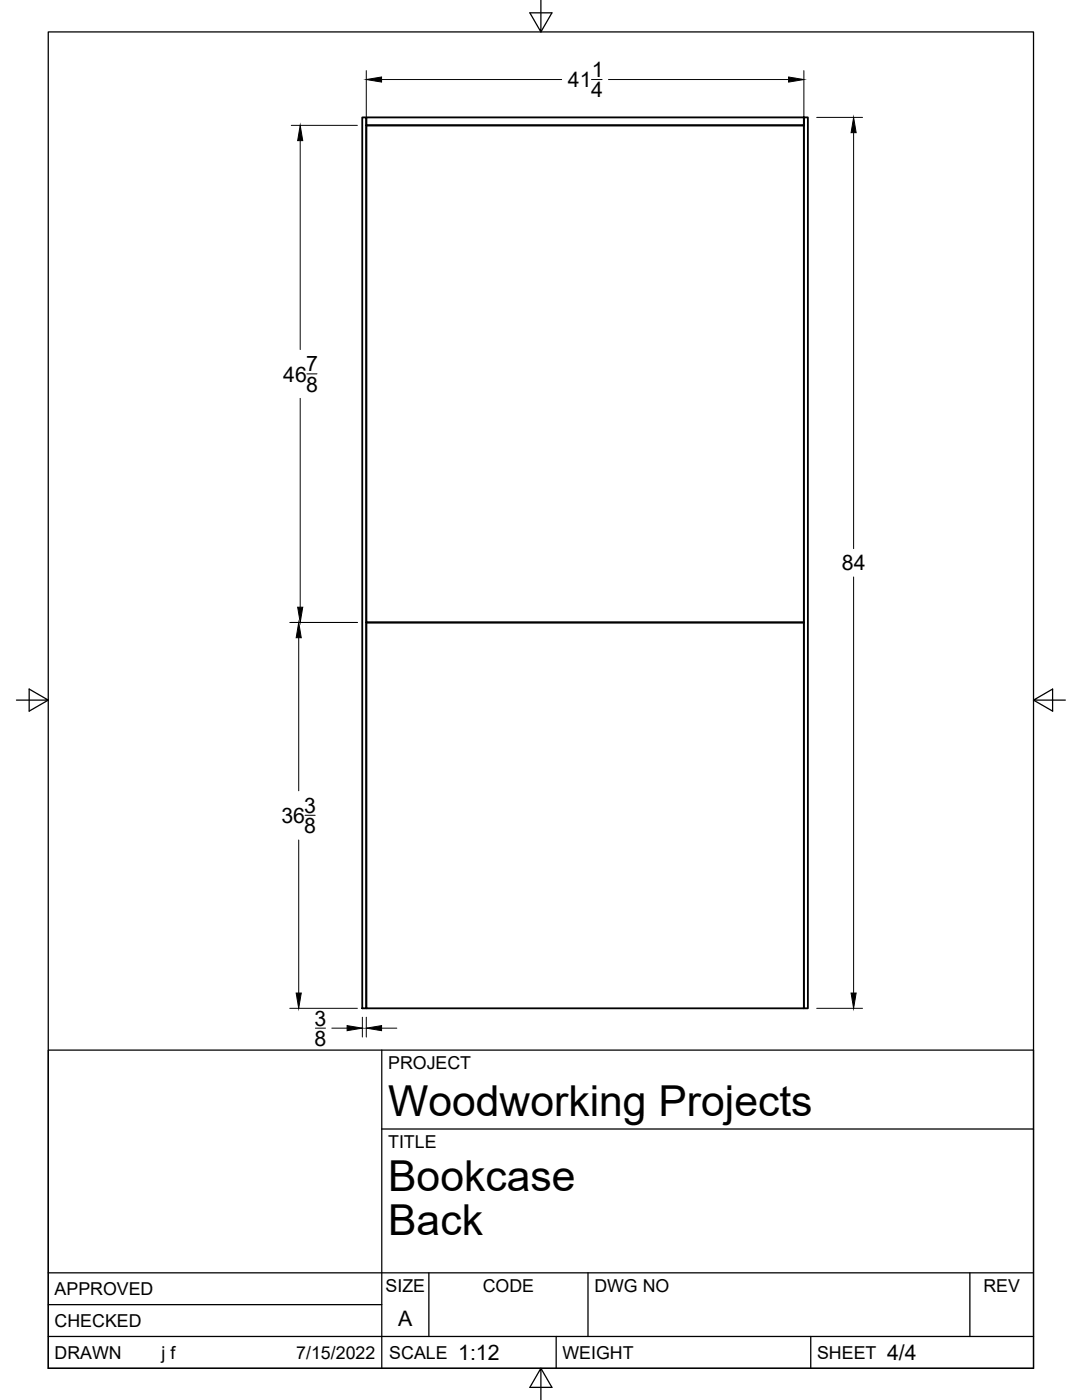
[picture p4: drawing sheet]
<svg xmlns="http://www.w3.org/2000/svg" width="216mm" height="279mm" viewBox="0 0 216 279" stroke-linecap="round" stroke-linejoin="round" font-family="sans-serif">
<!-- layer: Visible -->
<path d="M72.3 23.4h.8v177.8h-.8zM73.1 23.4h88.1v177.8h-.8v-177.8v1.6h-87.3zM73.1 25h87.3v99.2h-87.3zM73.1 124.2h87.3v77h-87.3z" fill="none" stroke="#000" stroke-width=".36"/>
<!-- layer: Border -->
<path d="M9.6 6.4h196.6v266.7h-196.6zM107.9 0v6.4l-2.2-3.8h4.4l-2.2 3.8M3.3 139.7h6.3l-3.8-2.2v4.4l3.8-2.2M206.2 139.7l3.8 2.2v-4.4l-3.8 2.2h6.4M107.9 273.1l2.2 3.8h-4.4l2.2-3.8v6.3" fill="none" stroke="#000" stroke-width=".25"/>
<!-- layer: Titleblock -->
<path d="M9.6 209.6h196.6v63.5h-196.6zM76.2 209.6v63.5M76.2 225.3h130M9.6 254h196.6M85.6 254v12.7M117.3 254v12.7M193.5 254v12.7M9.6 266.7h196.6M9.6 260.4h66.6M111 266.7v6.4M161.8 266.7v6.4" fill="none" stroke="#000" stroke-width=".25"/>
<!-- layer: Dimensions -->
<g fill="none" stroke="#000" stroke-width=".2">
<path d="M73.1 14.1v9.1M76.1 15.9h36M118 15.9h2.1M121.4 15.9h36M160.4 14.1v9.1M58.1 25h13.2M59.9 28.1v41.7M163 23.4h9.1M170.3 26.5v83M59.9 79.5v41.7M61.2 74.6h2M170.3 115.1v83.1"/>
<path d="M57.8 124.2h13.5M59.6 127.3v30.5M59.6 167.6v30.6M60.9 162.7h2M57.8 201.2h13.5M62.9 205.2h2M66.2 205.2h3.1M72.3 203v4M73.1 203v4M76.1 205.2h3.1M163 201.2h9.1"/>
</g>
<path d="M73.1 15.9l3-.5v1zM157.4 15.4l3 .5-3 .5zM59.9 25l.5 3.1h-1zM170.3 23.4l.5 3.1h-1zM59.6 124.2l.5 3.1h-1zM59.4 121.2h1l-.5 3zM59.1 198.2h1l-.5 3zM169.8 198.2h1l-.5 3zM69.3 204.7l3 .5-3 .5zM73.1 205.2l3-.5v1z" fill="#000" stroke="#000" stroke-width=".2"/>
<g font-size="8.5">
<text x="77.4" y="222.8">Woodworking Projects</text>
<text x="77.4" y="237.8">Bookcase</text>
<text x="77.4" y="246.4">Back</text>
</g>
<g font-size="4.3">
<text x="113.3" y="17.4">41</text>
<text x="118.1" y="15.4">1</text>
<text x="118" y="19.4">4</text>
<text x="56.5" y="76.1">46</text>
<text x="61.1" y="74.1">7</text>
<text x="61.1" y="78.2">8</text>
<text x="168" y="113.8">84</text>
<text x="56.2" y="164.2">36</text>
<text x="60.7" y="162.2">3</text>
<text x="60.7" y="166.3">8</text>
<text x="62.8" y="204.7">3</text>
<text x="62.8" y="208.8">8</text>
<text x="79.5" y="264.5">A</text>
<text x="91.4" y="271.4">1:12</text>
<text x="177" y="271.4">4/4</text>
</g>
<g font-size="3.5">
<text x="77.4" y="213.4">PROJECT</text>
<text x="77.4" y="229.1">TITLE</text>
<text x="76.9" y="257.8">SIZE</text>
<text x="96.3" y="257.8">CODE</text>
<text x="118.6" y="257.8">DWG NO</text>
<text x="196.2" y="257.8">REV</text>
<text x="10.9" y="258.5">APPROVED</text>
<text x="10.9" y="264.8">CHECKED</text>
<text x="10.9" y="271.2">DRAWN</text>
<text x="32.2" y="271.2">j f</text>
<text x="59.1" y="271.2">7/15/2022</text>
<text x="77.7" y="271.2">SCALE</text>
<text x="112.2" y="271.2">WEIGHT</text>
<text x="163" y="271.2">SHEET</text>
</g>
</svg>
